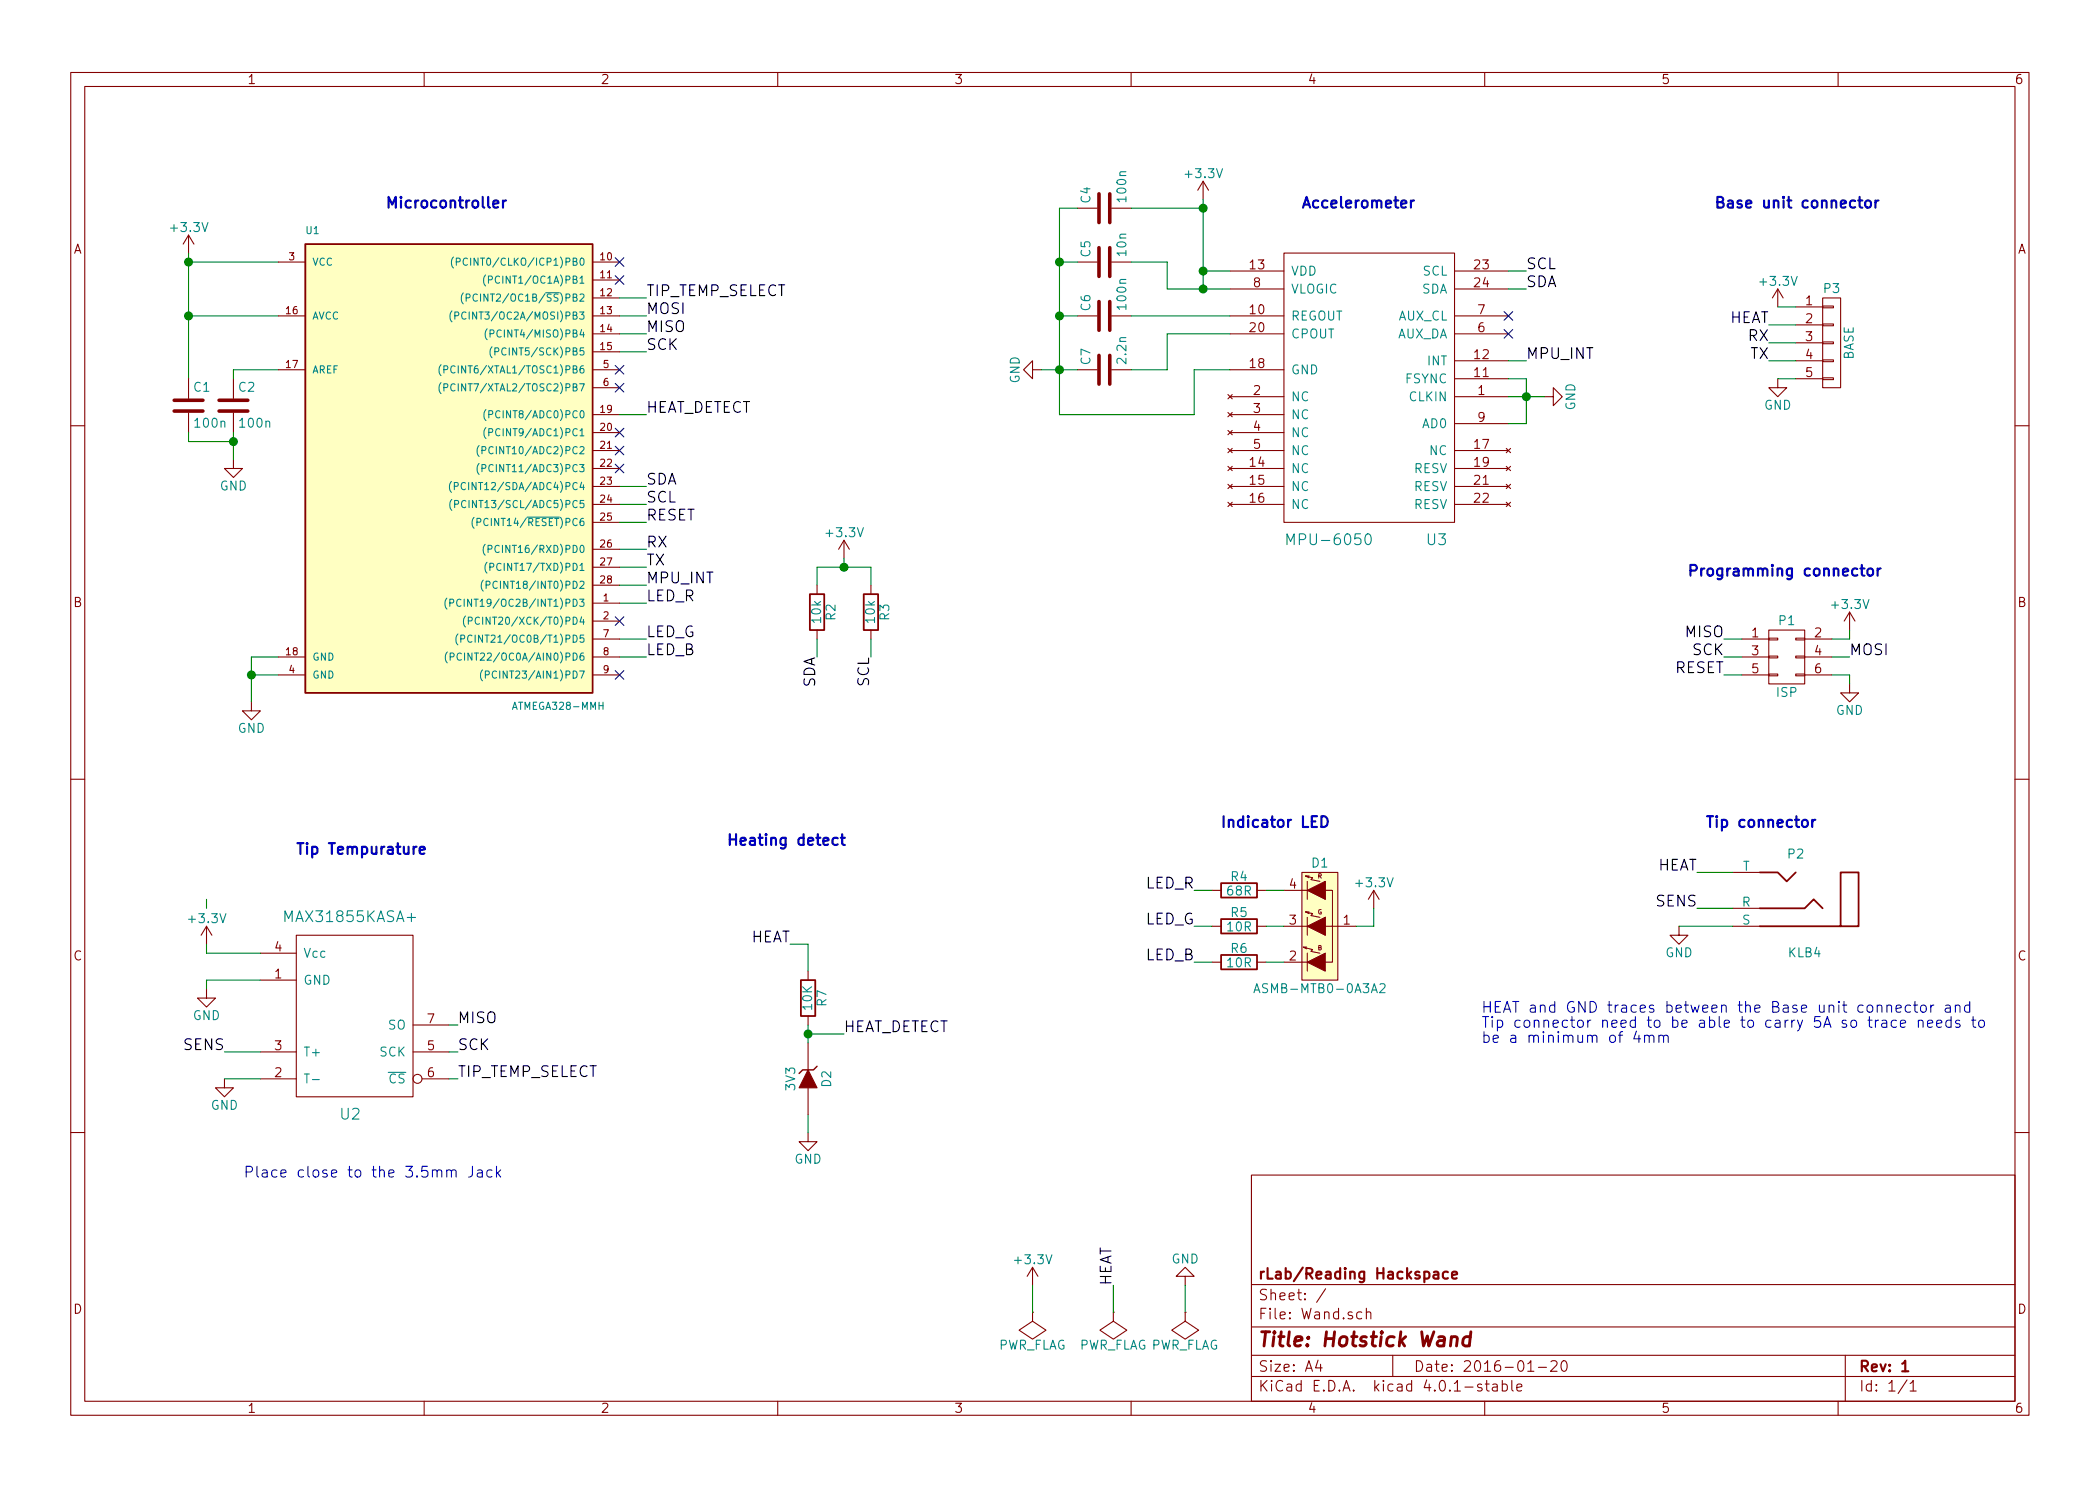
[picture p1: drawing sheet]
EESchema Schematic File Version 2
LIBS:power
LIBS:device
LIBS:transistors
LIBS:conn
LIBS:linear
LIBS:regul
LIBS:74xx
LIBS:cmos4000
LIBS:adc-dac
LIBS:memory
LIBS:xilinx
LIBS:microcontrollers
LIBS:dsp
LIBS:microchip
LIBS:analog_switches
LIBS:motorola
LIBS:texas
LIBS:intel
LIBS:audio
LIBS:interface
LIBS:digital-audio
LIBS:philips
LIBS:display
LIBS:cypress
LIBS:siliconi
LIBS:opto
LIBS:atmel
LIBS:contrib
LIBS:valves
LIBS:mpu-6050
LIBS:Wand
LIBS:tmp10x
LIBS:EBS35
LIBS:JACK_STEREO
LIBS:Wand-cache
EELAYER 25 0
EELAYER END
$Descr A4 11693 8268
encoding utf-8
Sheet 1 1
Title "Hotstick Wand"
Date "2016-01-20"
Rev "1"
Comp "rLab/Reading Hackspace"
Comment1 ""
Comment2 ""
Comment3 ""
Comment4 ""
$EndDescr
$Comp
L R R6
U 1 1
P 6900 5350
F 0 "R6" V 6980 5350 50  0000 C CNN
F 1 "10R" V 6900 5350 50  0000 C CNN
F 2 "Resistors_SMD:R_0402" V 6830 5350 30  0001 C CNN
F 3 "" H 6900 5350 30  0000 C CNN
	1    6900 5350
	0    -1   -1   0   
$EndComp
$Comp
L R R5
U 1 1
P 6900 5150
F 0 "R5" V 6980 5150 50  0000 C CNN
F 1 "10R" V 6900 5150 50  0000 C CNN
F 2 "Resistors_SMD:R_0402" V 6830 5150 30  0001 C CNN
F 3 "" H 6900 5150 30  0000 C CNN
	1    6900 5150
	0    -1   -1   0   
$EndComp
$Comp
L R R4
U 1 1
P 6900 4950
F 0 "R4" V 6980 4950 50  0000 C CNN
F 1 "68R" V 6900 4950 50  0000 C CNN
F 2 "Resistors_SMD:R_0402" V 6830 4950 30  0001 C CNN
F 3 "" H 6900 4950 30  0000 C CNN
	1    6900 4950
	0    -1   -1   0   
$EndComp
$Comp
L MPU-6050 U3
U 1 1
P 7650 2300
F 0 "U3" H 8000 1600 60  0000 C CNN
F 1 "MPU-6050" H 7400 1600 60  0000 C CNN
F 2 "Wand:MPU-6050" H 7650 2050 60  0001 C CNN
F 3 "" H 7650 2050 60  0000 C CNN
	1    7650 2300
	1    0    0    -1  
$EndComp
$Comp
L JACK_STEREO P2
U 1 1
P 10000 5000
F 0 "P2" H 10000 5250 50  0000 C CNN
F 1 "KLB4" H 9950 4700 50  0000 C CNN
F 2 "Wand:Jack_3.5mm_KLB" H 10100 4850 60  0001 C CNN
F 3 "" H 10100 4850 60  0000 C CNN
	1    10000 5000
	-1   0    0    -1  
$EndComp
Text Label 6650 4950 2    60   ~ 0
LED_R
Text Label 6650 5150 2    60   ~ 0
LED_G
Text Label 6650 5350 2    60   ~ 0
LED_B
$Comp
L GND #PWR01
U 1 1
P 1400 3900
F 0 "#PWR01" H 1400 3650 50  0001 C CNN
F 1 "GND" H 1400 3750 50  0000 C CNN
F 2 "" H 1400 3900 60  0000 C CNN
F 3 "" H 1400 3900 60  0000 C CNN
	1    1400 3900
	1    0    0    -1  
$EndComp
$Comp
L GND #PWR02
U 1 1
P 9350 5150
F 0 "#PWR02" H 9350 4900 50  0001 C CNN
F 1 "GND" H 9350 5000 50  0000 C CNN
F 2 "" H 9350 5150 60  0000 C CNN
F 3 "" H 9350 5150 60  0000 C CNN
	1    9350 5150
	1    0    0    -1  
$EndComp
Text Label 9450 5050 2    60   ~ 0
SENS
Text Label 9450 4850 2    60   ~ 0
HEAT
$Comp
L CONN_01X05 P3
U 1 1
P 10200 1900
F 0 "P3" H 10200 2200 50  0000 C CNN
F 1 "BASE" V 10300 1900 50  0000 C CNN
F 2 "Wand:Base_Connector" H 10200 1900 60  0001 C CNN
F 3 "" H 10200 1900 60  0000 C CNN
	1    10200 1900
	1    0    0    -1  
$EndComp
$Comp
L CONN_02X03 P1
U 1 1
P 9950 3650
F 0 "P1" H 9950 3850 50  0000 C CNN
F 1 "ISP" H 9950 3450 50  0000 C CNN
F 2 "Wand:ISP_pads_2x3" H 9950 2450 60  0001 C CNN
F 3 "" H 9950 2450 60  0000 C CNN
	1    9950 3650
	1    0    0    -1  
$EndComp
Text Label 9600 3550 2    60   ~ 0
MISO
Text Label 9600 3650 2    60   ~ 0
SCK
Text Label 9600 3750 2    60   ~ 0
RESET
Text Label 10300 3650 0    60   ~ 0
MOSI
$Comp
L GND #PWR03
U 1 1
P 10300 3800
F 0 "#PWR03" H 10300 3550 50  0001 C CNN
F 1 "GND" H 10300 3650 50  0000 C CNN
F 2 "" H 10300 3800 60  0000 C CNN
F 3 "" H 10300 3800 60  0000 C CNN
	1    10300 3800
	1    0    0    -1  
$EndComp
$Comp
L GND #PWR04
U 1 1
P 9900 2100
F 0 "#PWR04" H 9900 1850 50  0001 C CNN
F 1 "GND" H 9900 1950 50  0000 C CNN
F 2 "" H 9900 2100 60  0000 C CNN
F 3 "" H 9900 2100 60  0000 C CNN
	1    9900 2100
	1    0    0    -1  
$EndComp
Text Label 9850 1800 2    60   ~ 0
HEAT
Text Label 8500 1600 0    60   ~ 0
SDA
Text Label 8500 1500 0    60   ~ 0
SCL
Text Label 3600 2700 0    60   ~ 0
SDA
Text Label 3600 2800 0    60   ~ 0
SCL
Text Label 3600 1750 0    60   ~ 0
MOSI
Text Label 3600 1850 0    60   ~ 0
MISO
Text Label 3600 1950 0    60   ~ 0
SCK
Text Label 3600 2900 0    60   ~ 0
RESET
Text Label 3600 3350 0    60   ~ 0
LED_R
Text Label 3600 3550 0    60   ~ 0
LED_G
Text Label 3600 3650 0    60   ~ 0
LED_B
NoConn ~ 3450 3750
NoConn ~ 3450 3450
NoConn ~ 3450 2600
NoConn ~ 3450 2500
NoConn ~ 3450 2400
NoConn ~ 3450 1550
NoConn ~ 8400 1850
NoConn ~ 8400 1750
$Comp
L PWR_FLAG #FLG05
U 1 1
P 5750 7300
F 0 "#FLG05" H 5750 7395 50  0001 C CNN
F 1 "PWR_FLAG" H 5750 7480 50  0000 C CNN
F 2 "" H 5750 7300 60  0000 C CNN
F 3 "" H 5750 7300 60  0000 C CNN
	1    5750 7300
	-1   0    0    1   
$EndComp
$Comp
L PWR_FLAG #FLG06
U 1 1
P 6200 7300
F 0 "#FLG06" H 6200 7395 50  0001 C CNN
F 1 "PWR_FLAG" H 6200 7480 50  0000 C CNN
F 2 "" H 6200 7300 60  0000 C CNN
F 3 "" H 6200 7300 60  0000 C CNN
	1    6200 7300
	-1   0    0    1   
$EndComp
$Comp
L +3.3V #PWR07
U 1 1
P 9900 1700
F 0 "#PWR07" H 9900 1550 50  0001 C CNN
F 1 "+3.3V" H 9900 1840 50  0000 C CNN
F 2 "" H 9900 1700 60  0000 C CNN
F 3 "" H 9900 1700 60  0000 C CNN
	1    9900 1700
	1    0    0    -1  
$EndComp
$Comp
L +3.3V #PWR08
U 1 1
P 6700 1100
F 0 "#PWR08" H 6700 950 50  0001 C CNN
F 1 "+3.3V" H 6700 1240 50  0000 C CNN
F 2 "" H 6700 1100 60  0000 C CNN
F 3 "" H 6700 1100 60  0000 C CNN
	1    6700 1100
	1    0    0    -1  
$EndComp
$Comp
L +3.3V #PWR09
U 1 1
P 1050 1400
F 0 "#PWR09" H 1050 1250 50  0001 C CNN
F 1 "+3.3V" H 1050 1540 50  0000 C CNN
F 2 "" H 1050 1400 60  0000 C CNN
F 3 "" H 1050 1400 60  0000 C CNN
	1    1050 1400
	1    0    0    -1  
$EndComp
$Comp
L +3.3V #PWR010
U 1 1
P 10300 3500
F 0 "#PWR010" H 10300 3350 50  0001 C CNN
F 1 "+3.3V" H 10300 3640 50  0000 C CNN
F 2 "" H 10300 3500 60  0000 C CNN
F 3 "" H 10300 3500 60  0000 C CNN
	1    10300 3500
	1    0    0    -1  
$EndComp
Text Label 3600 3050 0    60   ~ 0
RX
Text Label 3600 3150 0    60   ~ 0
TX
Text Label 9850 2000 2    60   ~ 0
TX
Text Label 9850 1900 2    60   ~ 0
RX
$Comp
L C C7
U 1 1
P 6150 2050
F 0 "C7" H 6175 2150 50  0000 L CNN
F 1 "2.2n" H 6175 1950 50  0000 L CNN
F 2 "Capacitors_SMD:C_0402" H 6188 1900 30  0001 C CNN
F 3 "" H 6150 2050 60  0000 C CNN
	1    6150 2050
	0    -1   -1   0   
$EndComp
$Comp
L GND #PWR011
U 1 1
P 5800 2050
F 0 "#PWR011" H 5800 1800 50  0001 C CNN
F 1 "GND" H 5800 1900 50  0000 C CNN
F 2 "" H 5800 2050 60  0000 C CNN
F 3 "" H 5800 2050 60  0000 C CNN
	1    5800 2050
	0    1    1    0   
$EndComp
$Comp
L GND #PWR012
U 1 1
P 8600 2200
F 0 "#PWR012" H 8600 1950 50  0001 C CNN
F 1 "GND" H 8600 2050 50  0000 C CNN
F 2 "" H 8600 2200 60  0000 C CNN
F 3 "" H 8600 2200 60  0000 C CNN
	1    8600 2200
	0    -1   -1   0   
$EndComp
$Comp
L C C6
U 1 1
P 6150 1750
F 0 "C6" H 6175 1850 50  0000 L CNN
F 1 "100n" H 6175 1650 50  0000 L CNN
F 2 "Capacitors_SMD:C_0402" H 6188 1600 30  0001 C CNN
F 3 "" H 6150 1750 60  0000 C CNN
	1    6150 1750
	0    -1   -1   0   
$EndComp
$Comp
L C C5
U 1 1
P 6150 1450
F 0 "C5" H 6175 1550 50  0000 L CNN
F 1 "10n" H 6175 1350 50  0000 L CNN
F 2 "Capacitors_SMD:C_0402" H 6188 1300 30  0001 C CNN
F 3 "" H 6150 1450 60  0000 C CNN
	1    6150 1450
	0    -1   -1   0   
$EndComp
$Comp
L C C4
U 1 1
P 6150 1150
F 0 "C4" H 6175 1250 50  0000 L CNN
F 1 "100n" H 6175 1050 50  0000 L CNN
F 2 "Capacitors_SMD:C_0402" H 6188 1000 30  0001 C CNN
F 3 "" H 6150 1150 60  0000 C CNN
	1    6150 1150
	0    -1   -1   0   
$EndComp
$Comp
L R R2
U 1 1
P 4550 3400
F 0 "R2" V 4630 3400 50  0000 C CNN
F 1 "10k" V 4550 3400 50  0000 C CNN
F 2 "Resistors_SMD:R_0402" V 4480 3400 30  0001 C CNN
F 3 "" H 4550 3400 30  0000 C CNN
	1    4550 3400
	1    0    0    -1  
$EndComp
$Comp
L R R3
U 1 1
P 4850 3400
F 0 "R3" V 4930 3400 50  0000 C CNN
F 1 "10k" V 4850 3400 50  0000 C CNN
F 2 "Resistors_SMD:R_0402" V 4780 3400 30  0001 C CNN
F 3 "" H 4850 3400 30  0000 C CNN
	1    4850 3400
	1    0    0    -1  
$EndComp
$Comp
L +3.3V #PWR013
U 1 1
P 4700 3100
F 0 "#PWR013" H 4700 2950 50  0001 C CNN
F 1 "+3.3V" H 4700 3240 50  0000 C CNN
F 2 "" H 4700 3100 60  0000 C CNN
F 3 "" H 4700 3100 60  0000 C CNN
	1    4700 3100
	1    0    0    -1  
$EndComp
Text Label 4550 3650 3    60   ~ 0
SDA
Text Label 4850 3650 3    60   ~ 0
SCL
$Comp
L +3.3V #PWR014
U 1 1
P 7650 5050
F 0 "#PWR014" H 7650 4900 50  0001 C CNN
F 1 "+3.3V" H 7650 5190 50  0000 C CNN
F 2 "" H 7650 5050 60  0000 C CNN
F 3 "" H 7650 5050 60  0000 C CNN
	1    7650 5050
	1    0    0    -1  
$EndComp
$Comp
L Led_BGR_CA D1
U 1 1
P 7350 5150
F 0 "D1" H 7350 5500 50  0000 C CNN
F 1 "ASMB-MTB0-0A3A2" H 7350 4800 50  0000 C CNN
F 2 "Wand:Tri-Colour_LED" H 7305 5100 50  0001 C CNN
F 3 "" H 7305 5100 50  0000 C CNN
	1    7350 5150
	1    0    0    -1  
$EndComp
Wire Wire Line
	7650 5150 7650 5050
Wire Wire Line
	7550 5150 7650 5150
Wire Wire Line
	7050 4950 7150 4950
Wire Wire Line
	7050 5150 7150 5150
Wire Wire Line
	7050 5350 7150 5350
Wire Wire Line
	6650 5350 6750 5350
Wire Wire Line
	6650 5150 6750 5150
Wire Wire Line
	6650 4950 6750 4950
Wire Wire Line
	4550 3550 4550 3650
Wire Wire Line
	4850 3550 4850 3650
Connection ~ 4700 3150
Wire Wire Line
	4850 3150 4850 3250
Wire Wire Line
	4700 3150 4700 3100
Wire Wire Line
	4550 3150 4850 3150
Wire Wire Line
	4550 3250 4550 3150
Connection ~ 8500 2200
Wire Wire Line
	8400 2200 8600 2200
Wire Wire Line
	8500 2100 8500 2350
Wire Wire Line
	8400 2100 8500 2100
Connection ~ 6700 1500
Connection ~ 6700 1600
Connection ~ 5900 1450
Wire Wire Line
	6000 1150 5900 1150
Connection ~ 6700 1150
Wire Wire Line
	6300 1150 6700 1150
Wire Wire Line
	5900 2300 6650 2300
Wire Wire Line
	6650 2300 6650 2050
Wire Wire Line
	6650 2050 6850 2050
Wire Wire Line
	6500 2050 6500 1850
Wire Wire Line
	6500 1450 6300 1450
Wire Wire Line
	6500 1600 6500 1450
Wire Wire Line
	6500 1600 6850 1600
Connection ~ 5900 1750
Wire Wire Line
	6000 1450 5900 1450
Connection ~ 5900 2050
Wire Wire Line
	5800 2050 6000 2050
Wire Wire Line
	5900 1150 5900 2300
Wire Wire Line
	6000 1750 5900 1750
Wire Wire Line
	6300 1750 6850 1750
Wire Wire Line
	6300 2050 6500 2050
Wire Wire Line
	6500 1850 6850 1850
Wire Wire Line
	8500 2350 8400 2350
Wire Wire Line
	3450 3150 3600 3150
Wire Wire Line
	3450 3050 3600 3050
Wire Wire Line
	10300 3750 10300 3800
Wire Wire Line
	10200 3750 10300 3750
Wire Wire Line
	1300 2050 1550 2050
Wire Wire Line
	1050 1750 1550 1750
Wire Wire Line
	3600 1750 3450 1750
Wire Wire Line
	3450 1850 3600 1850
Wire Wire Line
	3600 1950 3450 1950
Wire Wire Line
	3450 2700 3600 2700
Wire Wire Line
	3450 2800 3600 2800
Wire Wire Line
	6700 1100 6700 1600
Wire Wire Line
	6700 1500 6850 1500
Wire Wire Line
	8400 1600 8500 1600
Wire Wire Line
	8500 1500 8400 1500
Wire Wire Line
	9900 2100 10000 2100
Wire Wire Line
	9850 2000 10000 2000
Wire Wire Line
	9850 1900 10000 1900
Wire Wire Line
	9850 1800 10000 1800
Wire Wire Line
	9900 1700 10000 1700
Wire Wire Line
	9600 3750 9700 3750
Wire Wire Line
	9600 3650 9700 3650
Wire Wire Line
	9600 3550 9700 3550
Wire Wire Line
	10300 3550 10300 3500
Wire Wire Line
	10200 3550 10300 3550
Wire Wire Line
	10200 3650 10300 3650
Wire Wire Line
	9650 4850 9450 4850
Wire Wire Line
	9450 5050 9650 5050
Wire Wire Line
	1400 3650 1550 3650
Connection ~ 1050 1450
Wire Wire Line
	1050 1450 1550 1450
Wire Wire Line
	3450 3350 3600 3350
Wire Wire Line
	3600 3550 3450 3550
Wire Wire Line
	3450 3650 3600 3650
Text Notes 9500 4600 0    60   ~ 12
Tip connector
Text Notes 9400 3200 0    60   ~ 12
Programming connector
Text Notes 9550 1150 0    60   ~ 12
Base unit connector
Text Notes 7250 1150 0    60   ~ 12
Accelerometer
Text Notes 2150 1150 0    60   ~ 12
Microcontroller
Text Notes 6800 4600 0    60   ~ 12
Indicator LED
Text Notes 2800 6550 2    60   ~ 0
Place close to the 3.5mm Jack
Wire Wire Line
	1050 1400 1050 2100
$Comp
L C C2
U 1 1
P 1300 2250
F 0 "C2" H 1325 2350 50  0000 L CNN
F 1 "100n" H 1325 2150 50  0000 L CNN
F 2 "Capacitors_SMD:C_0402" H 1338 2100 30  0001 C CNN
F 3 "" H 1300 2250 60  0000 C CNN
	1    1300 2250
	1    0    0    -1  
$EndComp
$Comp
L GND #PWR015
U 1 1
P 1300 2550
F 0 "#PWR015" H 1300 2300 50  0001 C CNN
F 1 "GND" H 1300 2400 50  0000 C CNN
F 2 "" H 1300 2550 60  0000 C CNN
F 3 "" H 1300 2550 60  0000 C CNN
	1    1300 2550
	1    0    0    -1  
$EndComp
Wire Wire Line
	1300 2050 1300 2100
$Comp
L ATMEGA328P-MM U1
U 1 1
P 2450 2550
F 0 "U1" H 1700 3800 40  0000 L BNN
F 1 "ATMEGA328-MMH" H 2850 1150 40  0000 L BNN
F 2 "Wand:QFN-28-1EP_4x4mm_Pitch0.45mm" H 2450 2550 30  0001 C CIN
F 3 "" H 2450 2550 60  0000 C CNN
	1    2450 2550
	1    0    0    -1  
$EndComp
Wire Wire Line
	1400 3650 1400 3900
Wire Wire Line
	9350 5150 9650 5150
NoConn ~ 3450 2050
NoConn ~ 3450 2150
$Comp
L C C1
U 1 1
P 1050 2250
F 0 "C1" H 1075 2350 50  0000 L CNN
F 1 "100n" H 1075 2150 50  0000 L CNN
F 2 "Capacitors_SMD:C_0402" H 1088 2100 50  0001 C CNN
F 3 "" H 1050 2250 50  0000 C CNN
	1    1050 2250
	1    0    0    -1  
$EndComp
Connection ~ 1050 1750
Wire Wire Line
	1300 2400 1300 2550
Wire Wire Line
	1050 2400 1050 2450
Wire Wire Line
	1050 2450 1300 2450
Connection ~ 1300 2450
Text Label 1250 5850 2    60   ~ 0
SENS
$Comp
L MAX6675 U2
U 1 1
P 1950 5650
F 0 "U2" H 1950 5100 60  0000 C CNN
F 1 "MAX31855KASA+" H 1950 6200 60  0000 C CNN
F 2 "Housings_SOIC:SOIC-8_3.9x4.9mm_Pitch1.27mm" H 1900 5700 60  0001 C CNN
F 3 "" H 1900 5700 60  0000 C CNN
	1    1950 5650
	1    0    0    -1  
$EndComp
$Comp
L +3.3V #PWR016
U 1 1
P 1150 5250
F 0 "#PWR016" H 1150 5100 50  0001 C CNN
F 1 "+3.3V" H 1150 5390 50  0000 C CNN
F 2 "" H 1150 5250 50  0000 C CNN
F 3 "" H 1150 5250 50  0000 C CNN
	1    1150 5250
	1    0    0    -1  
$EndComp
$Comp
L GND #PWR017
U 1 1
P 1150 5500
F 0 "#PWR017" H 1150 5250 50  0001 C CNN
F 1 "GND" H 1150 5350 50  0000 C CNN
F 2 "" H 1150 5500 50  0000 C CNN
F 3 "" H 1150 5500 50  0000 C CNN
	1    1150 5500
	1    0    0    -1  
$EndComp
$Comp
L GND #PWR018
U 1 1
P 1250 6000
F 0 "#PWR018" H 1250 5750 50  0001 C CNN
F 1 "GND" H 1250 5850 50  0000 C CNN
F 2 "" H 1250 6000 50  0000 C CNN
F 3 "" H 1250 6000 50  0000 C CNN
	1    1250 6000
	1    0    0    -1  
$EndComp
Wire Wire Line
	1250 5850 1450 5850
Wire Wire Line
	1450 6000 1250 6000
Wire Wire Line
	1150 5000 1150 5050
Wire Wire Line
	1150 5450 1150 5500
Wire Wire Line
	1150 5450 1450 5450
Text Label 2550 5700 0    60   ~ 0
MISO
Text Label 2550 5850 0    60   ~ 0
SCK
Text Label 2550 6000 0    60   ~ 0
TIP_TEMP_SELECT
Wire Wire Line
	2500 6000 2550 6000
Wire Wire Line
	2500 5850 2550 5850
Wire Wire Line
	2500 5700 2550 5700
Text Label 3600 1650 0    60   ~ 0
TIP_TEMP_SELECT
Wire Wire Line
	3600 1650 3450 1650
Wire Wire Line
	1550 3750 1400 3750
Connection ~ 1400 3750
Text Notes 1650 4750 0    60   ~ 12
Tip Tempurature
Text Notes 8250 5800 0    60   ~ 0
HEAT and GND traces between the Base unit connector and \nTip connector need to be able to carry 5A so trace needs to \nbe a minimum of 4mm
NoConn ~ 3450 1450
Text Label 8500 2000 0    60   ~ 0
MPU_INT
Wire Wire Line
	8400 2000 8500 2000
Text Label 3600 3250 0    60   ~ 0
MPU_INT
Wire Wire Line
	3450 3250 3600 3250
Wire Wire Line
	1450 5300 1150 5300
Wire Wire Line
	1150 5300 1150 5250
Text Notes 4050 4700 0    60   ~ 12
Heating detect
$Comp
L GND #PWR019
U 1 1
P 4500 6300
F 0 "#PWR019" H 4500 6050 50  0001 C CNN
F 1 "GND" H 4500 6150 50  0000 C CNN
F 2 "" H 4500 6300 50  0000 C CNN
F 3 "" H 4500 6300 50  0000 C CNN
	1    4500 6300
	1    0    0    -1  
$EndComp
$Comp
L R R7
U 1 1
P 4500 5550
F 0 "R7" V 4580 5550 50  0000 C CNN
F 1 "10K" V 4500 5550 50  0000 C CNN
F 2 "Resistors_SMD:R_0402" V 4430 5550 50  0001 C CNN
F 3 "" H 4500 5550 50  0000 C CNN
	1    4500 5550
	1    0    0    -1  
$EndComp
$Comp
L ZENER D2
U 1 1
P 4500 6000
F 0 "D2" H 4500 6100 50  0000 C CNN
F 1 "3V3" H 4500 5900 50  0000 C CNN
F 2 "Resistors_SMD:R_0402" H 4500 6000 50  0001 C CNN
F 3 "" H 4500 6000 50  0000 C CNN
	1    4500 6000
	0    1    1    0   
$EndComp
$Comp
L PWR_FLAG #FLG020
U 1 1
P 6600 7300
F 0 "#FLG020" H 6600 7395 50  0001 C CNN
F 1 "PWR_FLAG" H 6600 7480 50  0000 C CNN
F 2 "" H 6600 7300 60  0000 C CNN
F 3 "" H 6600 7300 60  0000 C CNN
	1    6600 7300
	-1   0    0    1   
$EndComp
$Comp
L +3.3V #PWR021
U 1 1
P 5750 7150
F 0 "#PWR021" H 5750 7000 50  0001 C CNN
F 1 "+3.3V" H 5750 7290 50  0000 C CNN
F 2 "" H 5750 7150 60  0000 C CNN
F 3 "" H 5750 7150 60  0000 C CNN
	1    5750 7150
	1    0    0    -1  
$EndComp
Text Label 6200 7150 1    60   ~ 0
HEAT
$Comp
L GND #PWR022
U 1 1
P 6600 7150
F 0 "#PWR022" H 6600 6900 50  0001 C CNN
F 1 "GND" H 6600 7000 50  0000 C CNN
F 2 "" H 6600 7150 60  0000 C CNN
F 3 "" H 6600 7150 60  0000 C CNN
	1    6600 7150
	-1   0    0    1   
$EndComp
Wire Wire Line
	5750 7150 5750 7300
Wire Wire Line
	6200 7150 6200 7300
Wire Wire Line
	6600 7150 6600 7300
Text Label 4400 5250 2    60   ~ 0
HEAT
Text Label 4700 5750 0    60   ~ 0
HEAT_DETECT
Wire Wire Line
	4400 5250 4500 5250
Wire Wire Line
	4500 5250 4500 5400
Wire Wire Line
	4500 5700 4500 5800
Wire Wire Line
	4500 6200 4500 6300
Wire Wire Line
	4700 5750 4500 5750
Connection ~ 4500 5750
Text Label 3600 2300 0    60   ~ 0
HEAT_DETECT
Wire Wire Line
	3600 2300 3450 2300
Wire Wire Line
	3450 2900 3600 2900
$EndSCHEMATC
